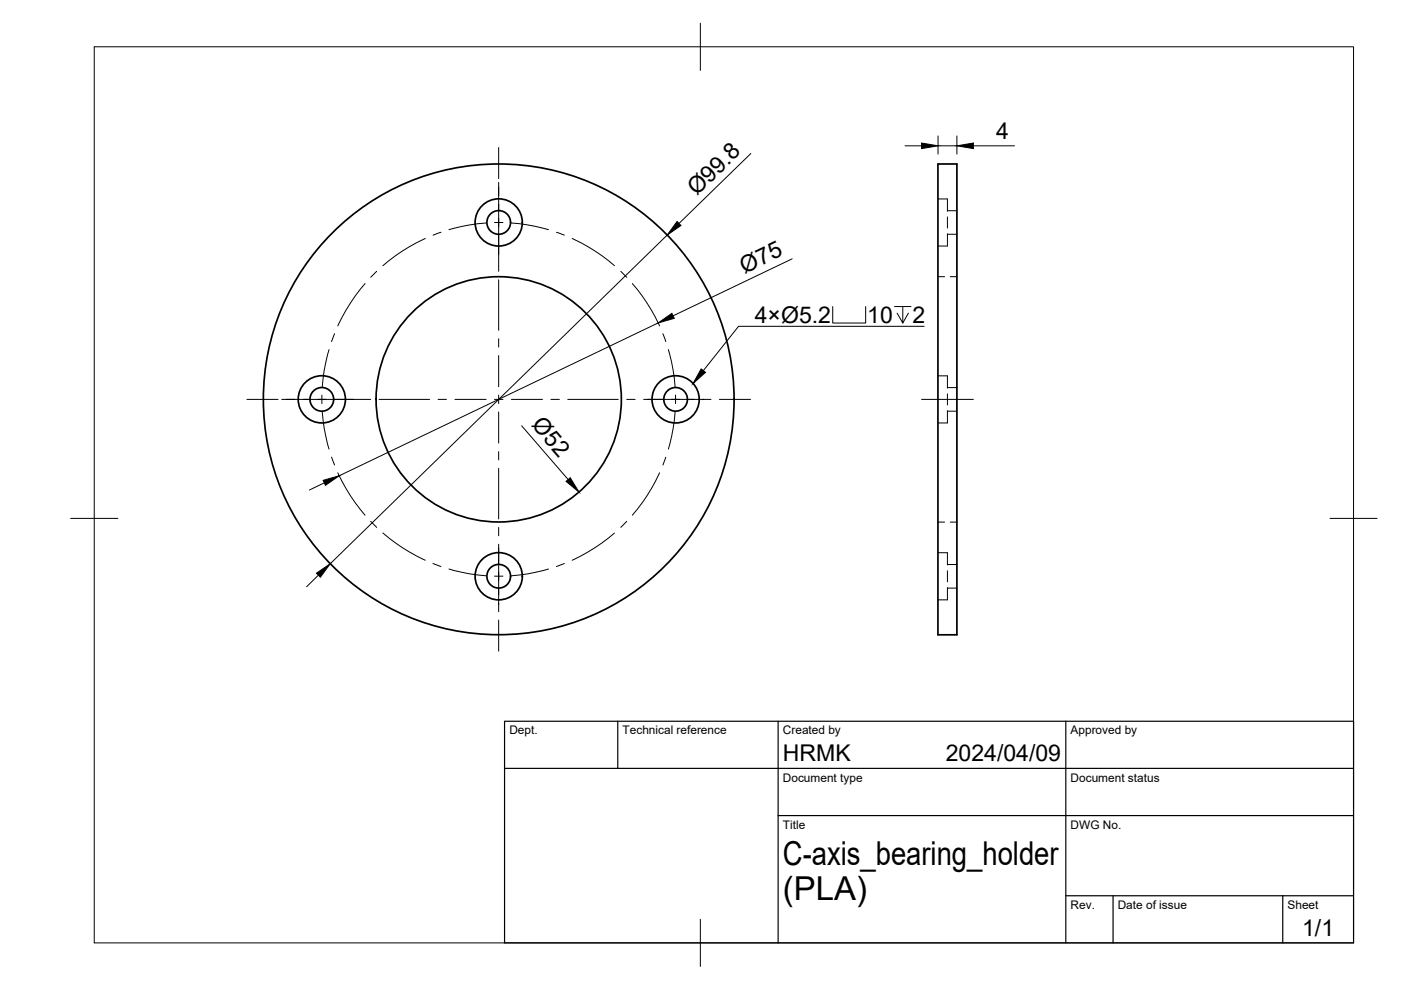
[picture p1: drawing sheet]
<svg xmlns="http://www.w3.org/2000/svg" width="297mm" height="210mm" viewBox="0 0 297 210" stroke-linecap="round" stroke-linejoin="round" font-family="sans-serif">
<!-- layer: Visible -->
<g fill="none" stroke="#000" stroke-width=".36">
<path d="M198.9 34.8h4v99.8h-4z"/>
<circle cx="105.7" cy="47.2" r="5"/>
<circle cx="105.7" cy="47.2" r="2.51"/>
<circle cx="68.2" cy="84.7" r="5"/>
<circle cx="68.2" cy="84.7" r="2.51"/>
<circle cx="105.7" cy="84.7" r="49.9"/>
<circle cx="105.7" cy="84.7" r="26"/>
<circle cx="143.2" cy="84.7" r="5"/>
<circle cx="143.2" cy="84.7" r="2.51"/>
<circle cx="105.7" cy="122.2" r="5"/>
<circle cx="105.7" cy="122.2" r="2.51"/>
</g>
<!-- layer: Hidden -->
<g fill="none" stroke="#000" stroke-width=".21">
<path d="M198.9 42.2h2v2.6M198.9 58.7h1.4M200.9 46v2.4M200.9 49.6v2.6h-2M200.9 44.7h2M200.9 49.7h2M201.5 58.7h1.4M198.9 79.7h2v2.6M200.9 83.5v2.4M200.9 87.1v2.6h-2M200.9 82.2h2M200.9 87.2h2"/>
<path d="M198.9 117.2h2v2.6M198.9 110.7h1.4M200.9 119.7h2M201.5 110.7h1.4M200.9 121v2.4M200.9 124.6v2.6h-2M200.9 124.7h2"/>
</g>
<!-- layer: BORDER -->
<path d="M20 9.9h267v190h-267zM148.5 4.9v10M15 109.9h10M282 109.9h10M148.5 194.9v10" fill="none" stroke="#000" stroke-width=".21"/>
<!-- layer: TITLEBLOCK -->
<path d="M107 152.9h180v47h-180zM131 152.9v10M165 152.9v47M226 152.9v47M107 162.9h180M165 172.9h122M226 189.9h61M236 189.9v10M272 189.9v10" fill="none" stroke="#000" stroke-width=".25"/>
<!-- layer: Smart Centers -->
<g fill="none" stroke="#000" stroke-width=".21">
<path d="M105.7 31.3v6.6M105.7 38.7v17M79.9 57.5l-1.3 1.3M90.2 50.6l-3.5 1.8a36.5 36.5 0 0 0-5.5 3.9M93.5 49.2l-1.7 .7M103.1 47.3a37.1 37.1 0 0 0-7.9 1.4M104.8 47.2h1.8M105.7 55.7v1.8M105.7 59.3v10.7M108.4 47.3a37.1 37.1 0 0 1 7.9 1.4M118 49.2l1.7 .7M121.3 50.6l3.5 1.8a34.9 34.9 0 0 1 5.5 3.9"/>
<path d="M131.6 57.5l1.3 1.3M69.8 74.1l-.4 1.1a36.7 36.7 0 0 0-1.1 6.8M70.9 70.8l-.6 1.6M77.4 60.1a38.3 38.3 0 0 0-5.8 9M105.7 71.8v1.8M105.7 75.4v6.6M134.1 60.1a37.5 37.5 0 0 1 5.7 9M140.5 70.8l.7 1.6M141.7 74.1l.3 1.1a36.7 36.7 0 0 1 1.1 6.8M52.3 84.7h6.6M59.7 84.7h17M68.3 83.8v1.8"/>
<path d="M68.3 87.3a35.7 35.7 0 0 0 1.5 7.9M70.3 96.9l.6 1.7M76.8 84.7h1.8M80.4 84.7h10.7M92.9 84.7h1.8M96.5 84.7h6.6M104.8 84.7h1.8M105.7 83.8v1.8M105.7 87.3v6.7M105.7 95.8v1.7M105.7 99.3v10.7M108.4 84.7h6.6"/>
<path d="M116.8 84.7h1.8M120.4 84.7h10.7M132.9 84.7h1.8M136.5 84.7h14.2M141.2 96.9l-.7 1.7M143.1 87.3a37.1 37.1 0 0 1-1.4 7.9M143.2 83.8v1.8M152.5 84.7h6.6M195.4 84.7h11M71.6 100.2l2.7 5 3.1 4M78.6 110.5l1.3 1.3M81.2 113a37.1 37.1 0 0 0 9 5.8"/>
<path d="M91.8 119.5l1.7 .6M105.7 111.8v1.8M105.7 115.4v14.3M119.7 119.5l-1.7 .6M130.3 113l-4.1 3.1-2.9 1.7-2 1M132.9 110.5l-1.3 1.3M139.8 100.2l-1.8 3.5a36.5 36.5 0 0 1-3.9 5.5M95.2 120.6l1 .4a37.3 37.3 0 0 0 6.9 1.1M104.8 122.2h1.8M105.7 131.5v6.6M116.3 120.6l-1.1 .4a36.7 36.7 0 0 1-6.8 1.1"/>
</g>
<!-- layer: FD_Dimensions -->
<path d="M159.2 32.5l-15.2 14.9M191.9 30.9h3.5M198.9 28.8v3.9M198.9 30.9h4M202.9 28.8v3.9M206.4 30.9h8.7M141.5 49.8l-71.5 69.7M168 54.9l-25.3 12.1M139.6 68.5l-67.7 32.4M110.6 90.3l9.9 11.4M68.7 102.4l-3.1 1.5M67.5 122l-2.5 2.4" fill="none" stroke="#000" stroke-width=".21"/>
<path d="M195.4 30.3l3.5 .6-3.5 .6zM202.9 30.9l3.5-.6v1.2zM143.6 47l.8 .8-2.9 2zM139.6 68.5l2.9-2.1 .5 1.1zM68.5 101.8l3.4-.9-2.9 2zM120 102.1l.9-.8 1.8 3zM67.1 121.5l2.9-2-2.1 2.9z" fill="#000" stroke="#000" stroke-width=".21"/>
<!-- layer: Leaders -->
<path d="M176.6 65v3.5h6.9v-3.5M189.7 65h3.4M191.4 65v3.5l-1.2-2.1M192.6 66.4l-1.2 2.1M195.9 69.2h-39.3l-7.5 9.4" fill="none" stroke="#000" stroke-width=".21"/>
<path d="M148.7 78.2l.9 .7-2.7 2.4z" fill="#000" stroke="#000" stroke-width=".21"/>
<g font-size="7">
<text x="166" y="183.4">C-axis_bearing_holder</text>
<text x="166" y="190.9">(PLA)</text>
</g>
<g font-size="4.9">
<text x="211.2" y="29.5">4</text>
<text x="147.7" y="41.6" transform="rotate(-44 147.7 41.6)">Ø99.8</text>
<text x="157.9" y="58" transform="rotate(-26 157.9 58)">Ø75</text>
<text x="160" y="68.5">4×Ø5.2</text>
<text x="183.9" y="68.5">10</text>
<text x="193.5" y="68.5">2</text>
<text x="112.5" y="90.2" transform="rotate(49 112.5 90.2)">Ø52</text>
<text x="166" y="161.4">HRMK</text>
<text x="200.5" y="161.4">2024/04/09</text>
<text x="276.1" y="198.6">1/1</text>
</g>
<g font-size="2.5">
<text x="108" y="155.7">Dept.</text>
<text x="132" y="155.7">Technical reference</text>
<text x="166" y="155.7">Created by</text>
<text x="227" y="155.7">Approved by</text>
<text x="166" y="165.7">Document type</text>
<text x="227" y="165.7">Document status</text>
<text x="166" y="175.7">Title</text>
<text x="227" y="175.7">DWG No.</text>
<text x="227" y="192.7">Rev.</text>
<text x="237" y="192.7">Date of issue</text>
<text x="273" y="192.7">Sheet</text>
</g>
</svg>
